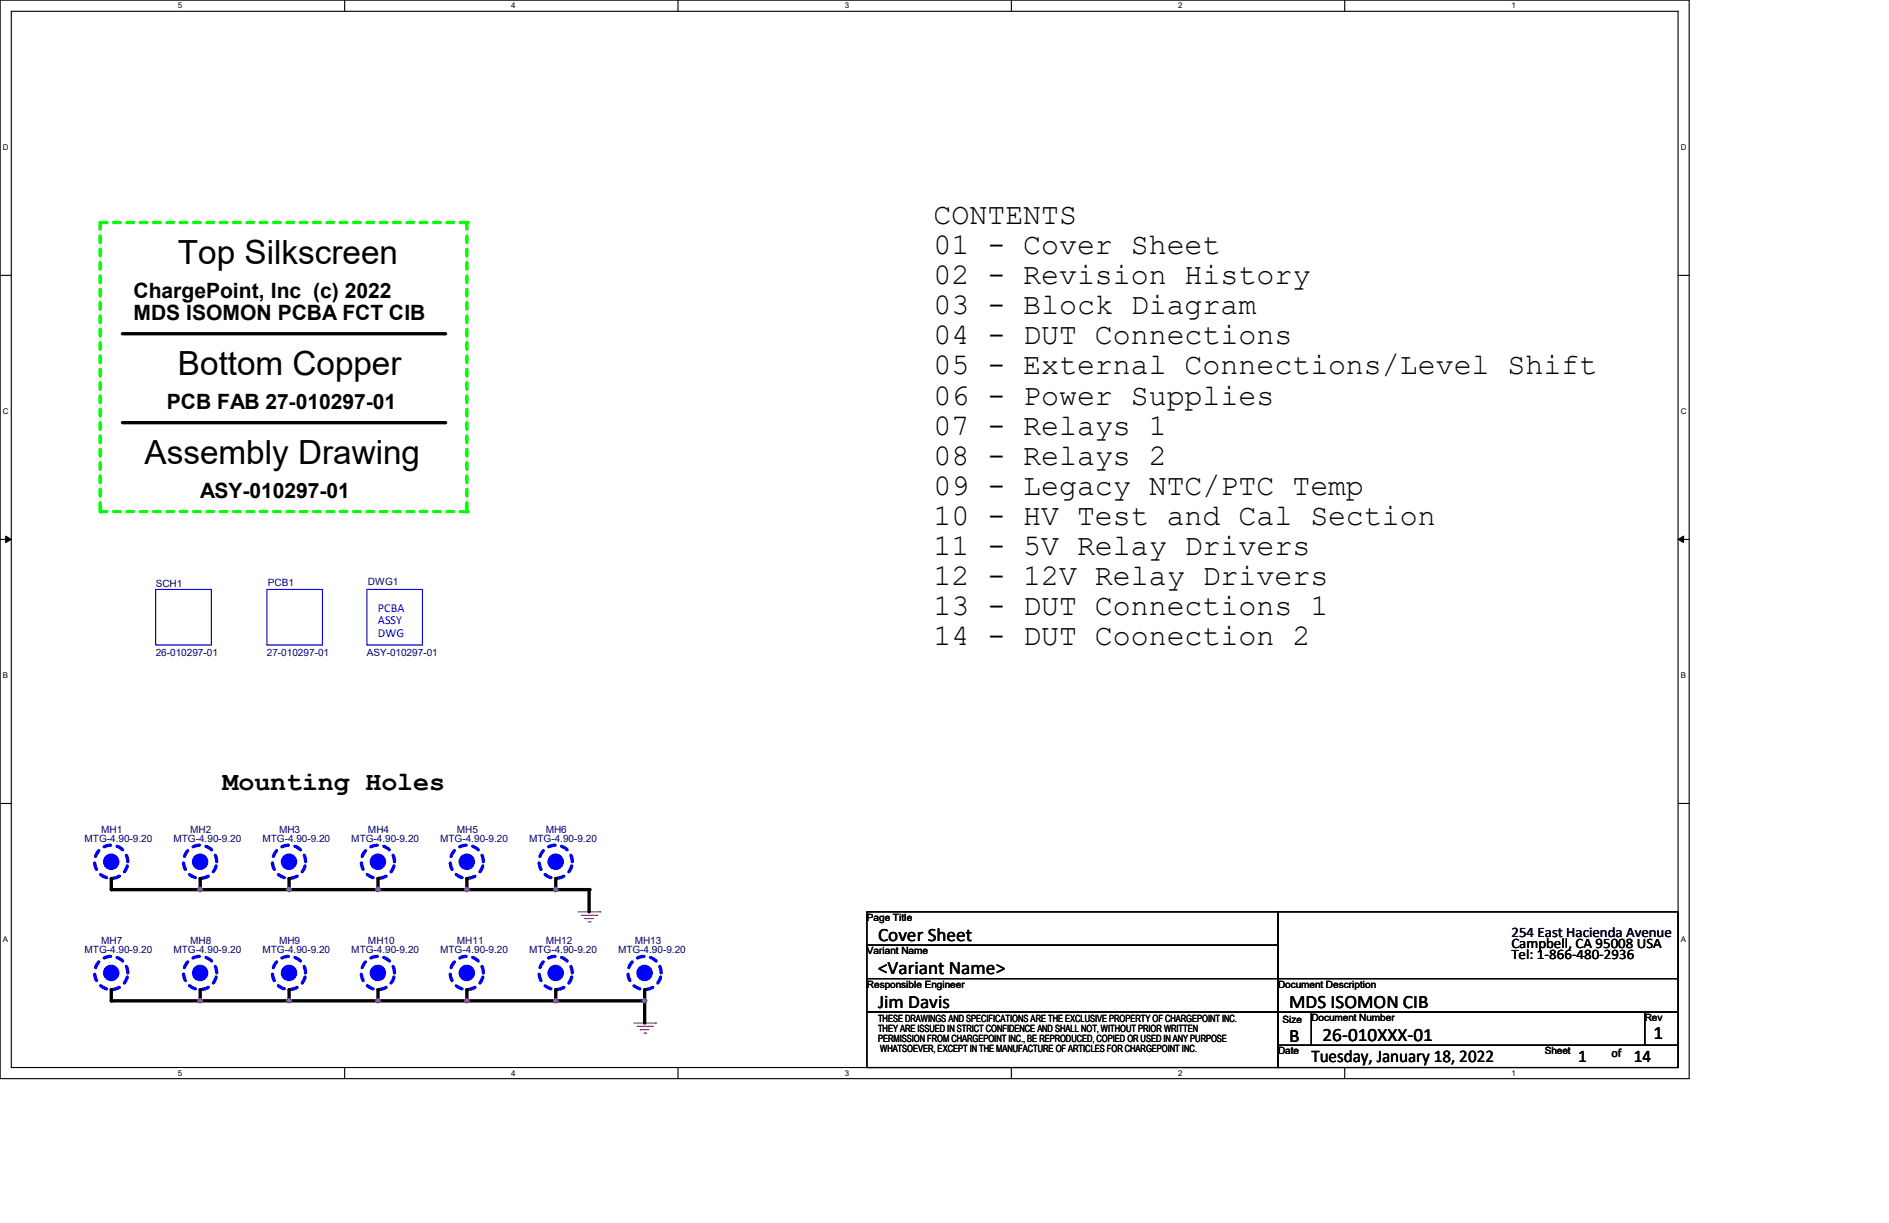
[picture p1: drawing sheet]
<svg xmlns="http://www.w3.org/2000/svg" width="432mm" height="279mm" viewBox="0 0 432 279" stroke-linecap="round" stroke-linejoin="round" font-family="sans-serif">
<path d="M0 0h386.1v246.4h-386.1zM2.6 2.6h381v241.3h-381z" fill="none" stroke="#000" stroke-width=".25"/>
<g fill="#fff">
<path d="M40.7 .3h1v2h-1z"/>
<path d="M40.7 244.1h1v2h-1z"/>
</g>
<path d="M78.8 0v2.6M78.8 243.9v2.5" fill="none" stroke="#000" stroke-width=".25"/>
<g fill="#fff">
<path d="M116.9 .3h1v2h-1z"/>
<path d="M116.9 244.1h1v2h-1z"/>
</g>
<path d="M155 0v2.6M155 243.9v2.5" fill="none" stroke="#000" stroke-width=".25"/>
<g fill="#fff">
<path d="M193.1 .3h1v2h-1z"/>
<path d="M193.1 244.1h1v2h-1z"/>
</g>
<path d="M231.2 0v2.6M231.2 243.9v2.5" fill="none" stroke="#000" stroke-width=".25"/>
<g fill="#fff">
<path d="M269.3 .3h1v2h-1z"/>
<path d="M269.3 244.1h1v2h-1z"/>
</g>
<path d="M307.4 0v2.6M307.4 243.9v2.5" fill="none" stroke="#000" stroke-width=".25"/>
<g fill="#fff">
<path d="M345.5 .3h1v2h-1z"/>
<path d="M345.5 244.1h1v2h-1z"/>
<path d="M.7 32.7h1.2v2h-1.2z"/>
<path d="M384.2 32.7h1.3v2h-1.3z"/>
<path d="M.7 93h1.2v2h-1.2z"/>
<path d="M384.2 93h1.3v2h-1.3z"/>
</g>
<path d="M0 62.9h2.6M383.6 62.9h2.5" fill="none" stroke="#000" stroke-width=".25"/>
<g fill="#fff">
<path d="M.7 153.4h1.2v2h-1.2z"/>
<path d="M384.2 153.4h1.2v2h-1.2z"/>
</g>
<path d="M0 123.2h2.6M383.6 123.2h2.5" fill="none" stroke="#000" stroke-width=".25"/>
<path d="M1.3 122.5l1.3 .7-1.3 .8zM383.6 123.2l1.3-.7v1.5z" fill="#000" stroke="#000" stroke-width=".23"/>
<g fill="#fff">
<path d="M.7 213.7h1.2v2h-1.2z"/>
<path d="M384.2 213.7h1.2v2h-1.2z"/>
</g>
<path d="M0 183.6h2.6M383.6 183.6h2.5" fill="none" stroke="#000" stroke-width=".25"/>
<path d="M28 76.2h73.6" fill="none" stroke="#000" stroke-width=".76"/>
<circle cx="101.6" cy="76.2" r=".38" fill="#000"/>
<path d="M22.9 116.9h83.8" fill="none" stroke="#0f0" stroke-width=".76" stroke-dasharray="1.5 1.5"/>
<circle cx="106.7" cy="116.9" r=".38" fill="#0f0" stroke-dasharray="1.5 1.5"/>
<path d="M28 96.6h73.6" fill="none" stroke="#000" stroke-width=".76"/>
<circle cx="101.6" cy="96.6" r=".38" fill="#000"/>
<path d="M22.9 50.8h83.8" fill="none" stroke="#0f0" stroke-width=".76" stroke-dasharray="1.5 1.5"/>
<circle cx="106.7" cy="50.8" r=".38" fill="#0f0" stroke-dasharray="1.5 1.5"/>
<path d="M22.9 50.8v66.1" fill="none" stroke="#0f0" stroke-width=".76" stroke-dasharray="1.5 1.5"/>
<circle cx="22.9" cy="116.9" r=".38" fill="#0f0" stroke-dasharray="1.5 1.5"/>
<path d="M106.7 50.8v66.1" fill="none" stroke="#0f0" stroke-width=".76" stroke-dasharray="1.5 1.5"/>
<circle cx="106.7" cy="116.9" r=".38" fill="#0f0" stroke-dasharray="1.5 1.5"/>
<g fill="none" stroke="#f00" stroke-width=".25">
<path d="M25.4 200.7h.1M45.8 200.7h.1M66.1 200.7h.1M86.4 200.7h.1M106.7 200.7h.1M127 200.7h.1M132.1 208.3h5.1M132.9 209.1h3.5M133.6 209.8h.1M133.6 209.8h2.1M134.4 210.6h.5M134.9 210.6h.1"/>
<path d="M136.4 209.1h.1M137.2 208.3h.1M25.4 226.1h.1M45.8 226.1h.1M66.1 226.1h.1M86.4 226.1h.1M106.7 226.1h.1M127 226.1h.1M144.8 233.7h5.1M145.6 234.5h3.5M146.3 235.2h.1M146.3 235.2h2.1"/>
<path d="M147.1 236h.5M147.4 226.1h.1M147.6 236h.1M149.1 234.5h.1M149.9 233.7h.1"/>
</g>
<path d="M198.2 215.9h93.9v7.7h-93.9zM198.2 208.3h93.9v7.6h-93.9zM292.1 208.3h91.5v15.3h-91.5zM198.2 231.2h93.9v12.7h-93.9zM198.2 223.6h93.9v7.6h-93.9zM292.1 231.2h7.7v7.6h-7.7zM292.1 238.8h91.5v5.1h-91.5zM292.1 223.6h91.5v7.6h-91.5zM299.8 231.2h76.2v7.6h-76.2zM376 231.2h7.6v7.6h-7.6z" fill="none" stroke="#000" stroke-width=".25"/>
<path d="M35.6 134.7h12.7v12.7h-12.7zM61 134.7h12.7v12.7h-12.7zM83.9 134.7h12.7v12.7h-12.7z" fill="none" stroke="#00f" stroke-width=".25"/>
<g fill="none" stroke="#00f" stroke-width=".76" stroke-dasharray="1.5 1.5">
<circle cx="25.4" cy="196.9" r="3.8"/>
<circle cx="45.7" cy="196.9" r="3.8"/>
<circle cx="66.1" cy="196.9" r="3.8"/>
<circle cx="86.4" cy="196.9" r="3.8"/>
<circle cx="106.7" cy="196.9" r="3.8"/>
<circle cx="127" cy="196.9" r="3.8"/>
<circle cx="25.4" cy="222.3" r="3.8"/>
<circle cx="45.7" cy="222.3" r="3.8"/>
<circle cx="66.1" cy="222.3" r="3.8"/>
<circle cx="86.4" cy="222.3" r="3.8"/>
<circle cx="106.7" cy="222.3" r="3.8"/>
<circle cx="127" cy="222.3" r="3.8"/>
<circle cx="147.3" cy="222.3" r="3.8"/>
</g>
<g fill="#00f" stroke="#00f" stroke-width=".25">
<circle cx="106.7" cy="196.9" r="1.76"/>
<circle cx="45.7" cy="196.9" r="1.76"/>
<circle cx="86.4" cy="196.9" r="1.76"/>
<circle cx="25.4" cy="196.9" r="1.76"/>
<circle cx="127" cy="196.9" r="1.76"/>
<circle cx="66.1" cy="196.9" r="1.76"/>
<circle cx="147.3" cy="222.3" r="1.76"/>
<circle cx="86.4" cy="222.3" r="1.76"/>
<circle cx="25.4" cy="222.3" r="1.76"/>
<circle cx="127" cy="222.3" r="1.76"/>
<circle cx="66.1" cy="222.3" r="1.76"/>
<circle cx="106.7" cy="222.3" r="1.76"/>
<circle cx="45.7" cy="222.3" r="1.76"/>
</g>
<g fill="none" stroke="#000" stroke-width=".76">
<path d="M25.4 200.7v2.5h109.3v5.1M45.8 200.7v2.5M66.1 200.7v2.5M86.4 200.7v2.5M106.7 200.7v2.5M127 200.7v2.5M25.4 226.1v2.5h122M45.8 226.1v2.5M66.1 226.1v2.5M86.4 226.1v2.5M106.7 226.1v2.5M127 226.1v2.5"/>
<path d="M147.4 226.1v7.6"/>
</g>
<g fill="#000">
<circle cx="25.4" cy="200.7" r=".38"/>
<circle cx="25.4" cy="203.2" r=".38"/>
<circle cx="45.8" cy="200.7" r=".38"/>
<circle cx="45.8" cy="203.2" r=".38"/>
<circle cx="66.1" cy="200.7" r=".38"/>
<circle cx="66.1" cy="203.2" r=".38"/>
<circle cx="86.4" cy="200.7" r=".38"/>
<circle cx="86.4" cy="203.2" r=".38"/>
<circle cx="106.7" cy="200.7" r=".38"/>
<circle cx="106.7" cy="203.2" r=".38"/>
<circle cx="127" cy="200.7" r=".38"/>
<circle cx="127" cy="203.2" r=".38"/>
<circle cx="134.7" cy="203.2" r=".38"/>
<circle cx="25.4" cy="226.1" r=".38"/>
<circle cx="25.4" cy="228.6" r=".38"/>
<circle cx="45.8" cy="228.6" r=".38"/>
<circle cx="45.8" cy="226.1" r=".38"/>
<circle cx="66.1" cy="226.1" r=".38"/>
<circle cx="66.1" cy="228.6" r=".38"/>
<circle cx="86.4" cy="228.6" r=".38"/>
<circle cx="86.4" cy="226.1" r=".38"/>
<circle cx="106.7" cy="226.1" r=".38"/>
<circle cx="106.7" cy="228.6" r=".38"/>
<circle cx="127" cy="228.6" r=".38"/>
<circle cx="127" cy="226.1" r=".38"/>
<circle cx="147.4" cy="228.6" r=".38"/>
<circle cx="147.4" cy="226.1" r=".38"/>
</g>
<g fill="#f0f" stroke="#f0f" stroke-width=".25">
<circle cx="127" cy="203.2" r=".49"/>
<circle cx="106.7" cy="203.2" r=".49"/>
<circle cx="86.4" cy="203.2" r=".49"/>
<circle cx="66.1" cy="203.2" r=".49"/>
<circle cx="45.7" cy="203.2" r=".49"/>
<circle cx="147.3" cy="228.6" r=".49"/>
<circle cx="127" cy="228.6" r=".49"/>
<circle cx="106.7" cy="228.6" r=".49"/>
<circle cx="86.4" cy="228.6" r=".49"/>
<circle cx="66.1" cy="228.6" r=".49"/>
<circle cx="45.7" cy="228.6" r=".49"/>
</g>
<g font-size="7.6">
<text x="40.7" y="60.2">Top Silkscreen</text>
<text x="40.7" y="85.6">Bottom Copper</text>
<text x="33.1" y="106">Assembly Drawing</text>
</g>
<g font-size="6.8">
<text x="213.4" y="51.3">CONTENTS</text>
<text x="213.4" y="58.1">01 - Cover Sheet</text>
<text x="213.4" y="65">02 - Revision History</text>
<text x="213.4" y="71.8">03 - Block Diagram</text>
<text x="213.4" y="78.7">04 - DUT Connections</text>
<text x="213.4" y="85.6">05 - External Connections/Level Shift</text>
<text x="213.4" y="92.4">06 - Power Supplies</text>
<text x="213.4" y="99.3">07 - Relays 1</text>
<text x="213.4" y="106.1">08 - Relays 2</text>
<text x="213.4" y="113">09 - Legacy NTC/PTC Temp</text>
<text x="213.4" y="119.8">10 - HV Test and Cal Section</text>
<text x="213.4" y="126.7">11 - 5V Relay Drivers</text>
<text x="213.4" y="133.6">12 - 12V Relay Drivers</text>
<text x="213.4" y="140.4">13 - DUT Connections 1</text>
<text x="213.4" y="147.3">14 - DUT Coonection 2</text>
</g>
<text font-size="6.1" x="50.8" y="180.4">Mounting Holes</text>
<g font-size="4.8">
<text x="30.5" y="68">ChargePoint, Inc (c) 2022</text>
<text x="30.5" y="73">MDS ISOMON PCBA FCT CIB</text>
<text x="38.1" y="93.4">PCB FAB 27-010297-01</text>
<text x="45.8" y="113.7">ASY-010297-01</text>
</g>
<g font-size="4.3">
<text x="200.7" y="215">Cover Sheet</text>
<text x="200.7" y="222.6">&lt;Variant Name&gt;</text>
<text x="200.7" y="230.2">Jim Davis</text>
<text x="294.7" y="230.2">MDS ISOMON CIB</text>
<text x="294.7" y="238.1">B</text>
<text x="302.3" y="237.8">26-010XXX-01</text>
<text x="378" y="237.3">1</text>
</g>
<g font-size="4.1">
<text x="299.8" y="242.7">Tuesday, January 18, 2022</text>
<text x="360.7" y="242.7">1</text>
<text x="373.4" y="242.7">14</text>
</g>
<text font-size="3.3" fill="#000040" x="345.5" y="214">254 East Hacienda Avenue</text>
<g font-size="3.3">
<text x="345.5" y="216.5">Campbell, CA 95008 USA</text>
<text x="345.5" y="219.1">Tel: 1-866-480-2936</text>
</g>
<g font-size="2.8" fill="#00f">
<text x="86.4" y="139.9">PCBA</text>
<text x="86.4" y="142.7">ASSY</text>
<text x="86.4" y="145.5">DWG</text>
</g>
<text font-size="2.8" x="368.3" y="241.5">of</text>
<g font-size="2.3" fill="#000080">
<text x="35.6" y="134.2">SCH1</text>
<text x="61.3" y="133.9">PCB1</text>
<text x="84.1" y="133.7">DWG1</text>
<text x="35.6" y="149.9">26-010297-01</text>
<text x="61" y="149.9">27-010297-01</text>
<text x="83.9" y="149.9">ASY-010297-01</text>
<text x="23.2" y="190.3">MH1</text>
<text x="43.5" y="190.3">MH2</text>
<text x="63.8" y="190.3">MH3</text>
<text x="84.1" y="190.3">MH4</text>
<text x="104.4" y="190.3">MH5</text>
<text x="124.8" y="190.3">MH6</text>
<text x="19.3" y="192.4">MTG-4.90-9.20</text>
<text x="39.7" y="192.4">MTG-4.90-9.20</text>
<text x="60" y="192.4">MTG-4.90-9.20</text>
<text x="80.3" y="192.4">MTG-4.90-9.20</text>
<text x="100.6" y="192.4">MTG-4.90-9.20</text>
<text x="120.9" y="192.4">MTG-4.90-9.20</text>
<text x="23.2" y="215.7">MH7</text>
<text x="43.5" y="215.7">MH8</text>
<text x="63.8" y="215.7">MH9</text>
<text x="84.1" y="215.7">MH10</text>
<text x="104.4" y="215.7">MH11</text>
<text x="124.8" y="215.7">MH12</text>
<text x="145.1" y="215.7">MH13</text>
<text x="19.3" y="217.8">MTG-4.90-9.20</text>
<text x="39.7" y="217.8">MTG-4.90-9.20</text>
<text x="60" y="217.8">MTG-4.90-9.20</text>
<text x="80.3" y="217.8">MTG-4.90-9.20</text>
<text x="100.6" y="217.8">MTG-4.90-9.20</text>
<text x="120.9" y="217.8">MTG-4.90-9.20</text>
<text x="141.3" y="217.8">MTG-4.90-9.20</text>
</g>
<g font-size="2.3">
<text x="198.2" y="210.4">Page Title</text>
<text x="198.2" y="218">Variant Name</text>
<text x="198.2" y="225.6">Responsible Engineer</text>
<text x="292.1" y="225.6">Document Description</text>
<text x="200.7" y="233.4">THESE DRAWINGS AND SPECIFICATIONS ARE THE EXCLUSIVE PROPERTY OF CHARGEPOINT INC.</text>
<text x="293.2" y="233.8">Size</text>
<text x="299.8" y="233.3">Document Number</text>
<text x="376" y="233.3">Rev</text>
<text x="200.7" y="235.7">THEY ARE ISSUED IN STRICT CONFIDENCE AND SHALL NOT, WITHOUT PRIOR WRITTEN</text>
<text x="200.7" y="238">PERMISSION FROM CHARGEPOINT INC., BE REPRODUCED, COPIED OR USED IN ANY PURPOSE</text>
<text x="201.2" y="240.4">WHATSOEVER, EXCEPT IN THE MANUFACTURE OF ARTICLES FOR CHARGEPOINT INC.</text>
<text x="292.1" y="240.9">Date</text>
<text x="353.1" y="240.9">Sheet</text>
</g>
<g font-size="1.8">
<text x="40.7" y="1.9">5</text>
<text x="116.9" y="1.9">4</text>
<text x="193.1" y="1.9">3</text>
<text x="269.3" y="1.9">2</text>
<text x="345.5" y="1.9">1</text>
<text x=".7" y="34.3">D</text>
<text x="384.2" y="34.3">D</text>
<text x=".7" y="94.7">C</text>
<text x="384.2" y="94.7">C</text>
<text x=".7" y="155">B</text>
<text x="384.2" y="155">B</text>
<text x=".7" y="215.3">A</text>
<text x="384.2" y="215.3">A</text>
<text x="40.7" y="245.7">5</text>
<text x="116.9" y="245.7">4</text>
<text x="193.1" y="245.7">3</text>
<text x="269.3" y="245.7">2</text>
<text x="345.5" y="245.7">1</text>
</g>
</svg>
